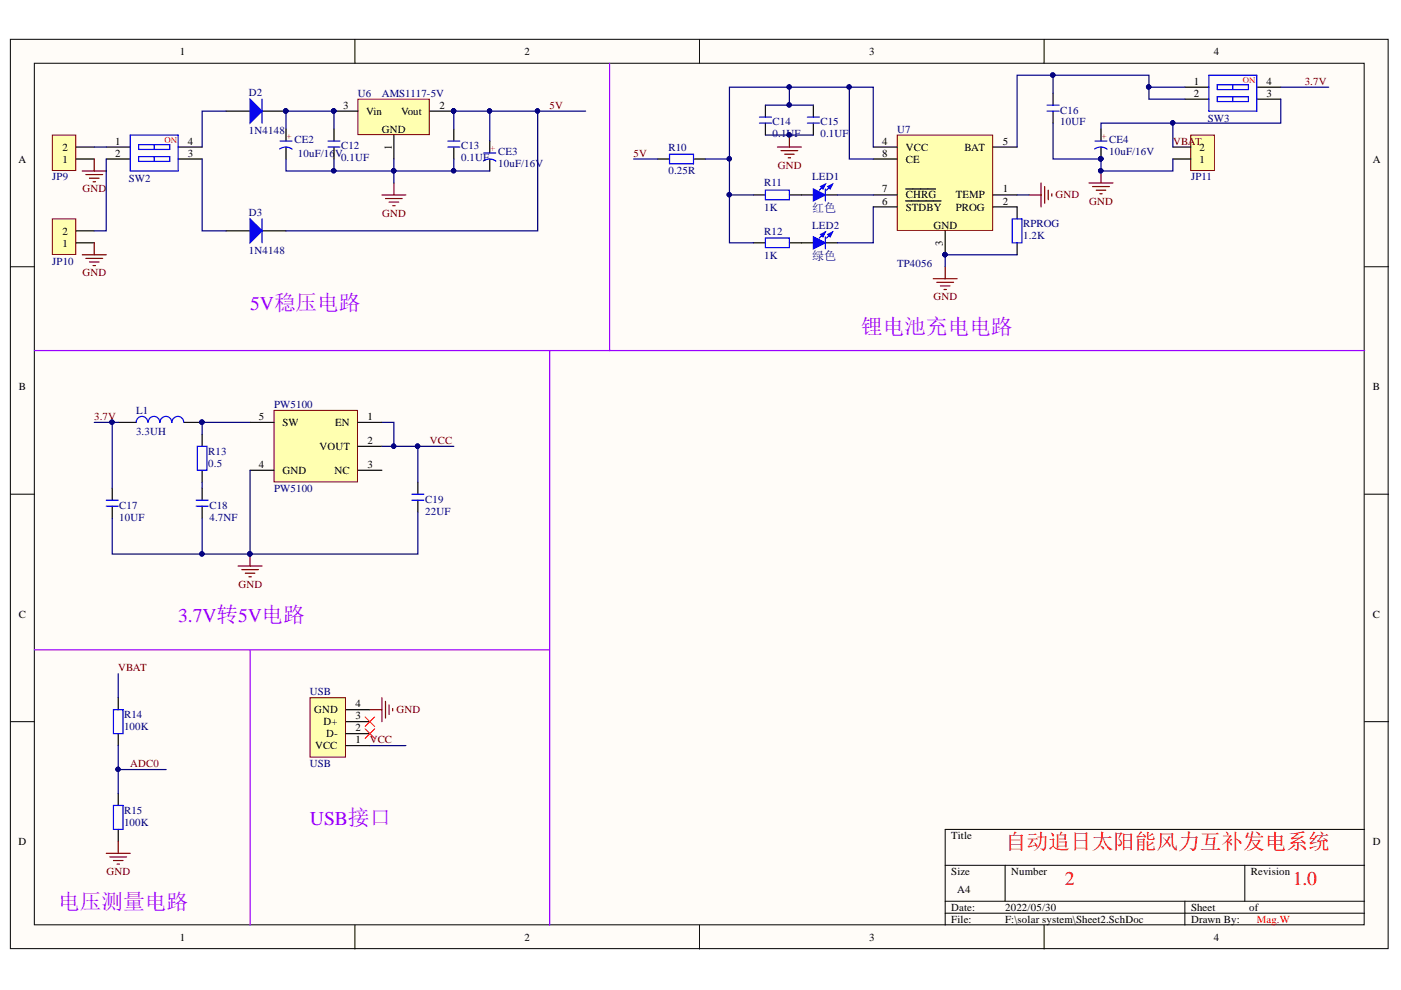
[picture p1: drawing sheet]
# Altium schematic sheet Sheet2.SchDoc
size A4

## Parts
C12  0.1UF  [C 0805_L]
C13  0.1UF  [C 0805_L]
C14  0.1UF  [C 0805_L]
C15  0.1UF  [C 0805_L]
C16  10UF  [C 0805_L]
C17  10UF  [C 0805_L]
C18  4.7NF  [C 0805_L]
C19  22UF  [C 0805_L]
CE2  10uF/16V  [CAP 1.5*4*8 - BK]
CE3  10uF/16V  [CAP 1.5*4*8 - BK]
CE4  10uF/16V  [CAP 1.5*4*8 - BK]
D2  Type: 1N4148  [DIODE-1206]  (hidden comment: Diode)
D3  Type: 1N4148  [DIODE-1206]  (hidden comment: Diode)
JP9  HDR-1X2  [KF350-2P]  (value not drawn)
JP10  HDR-1X2  [KF350-2P]  (value not drawn)
JP11  HDR-1X2  [XH2.54-WI-2P]  (value not drawn)
L1  3.3UH  [L 0805]
LED1  红色  [LED 0603R]
LED2  绿色  [LED 0603G]
PW5100  PW5100  [PCBComponent_1]
R10  0.25R  [R 0805_L]
R11  1K  [R 0805_L]
R12  1K  [R 0805_L]
R13  0.5  [R 0805_L]
R14  100K  [R 0805_L]
R15  100K  [R 0805_L]
RPROG  1.2K  [R 0805_L]
SW2  SW-2P  [CSW DIP-2P]  (value not drawn)
SW3  SW-2P  [CSW DIP-2P]  (value not drawn)
U6  AMS1117-5V  [SOT223_L]
U7  TP4056  [SO8]
USB  USB  [USB-A/S_A]

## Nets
GND: C12.2 C13.2 C14.1 C15.1 C16.1 C17.1 C18.1 C19.1 CE2.2(K) CE3.2(K) CE4.2(K) JP9.1 JP10.1 JP11.1 PW5100.4(GND) R15.1 RPROG.1 U6.1(GND) U7.1(TEMP) U7.3(GND) USB.4(GND)
3.7V: C17.2 L1.1 SW3.4
5V: C13.1 CE3.1(A) D3.2(K) R10.1 U6.2(Vout)
ADC0: R14.1 R15.2
VBAT: CE4.1(A) JP11.2 R14.2 SW3.3
VCC: C19.2 PW5100.1(EN) PW5100.2(VOUT) USB.1(VCC)
NetC12_1: C12.1 CE2.1(A) D2.2(K) U6.3(Vin)
NetC14_2: C14.2 C15.2 R10.2 R11.1 R12.1 U7.4(VCC) U7.8(CE)
NetC16_2: C16.2 SW3.1 SW3.2 U7.5(BAT)
NetC18_2: C18.2 R13.2
NetD2_1: D2.1(A) SW2.4
NetD3_1: D3.1(A) SW2.3
NetJP9_2: JP9.2 SW2.1
NetJP10_2: JP10.2 SW2.2
NetL1_2: L1.2 PW5100.5(SW) R13.1
NetLED1_1: LED1.1(A) R11.2
NetLED1_2: LED1.2(K) U7.7(~{CHRG})
NetLED2_1: LED2.1(A) R12.2
NetLED2_2: LED2.2(K) U7.6(~{STDBY})
NetRPROG_2: RPROG.2 U7.2(PROG)

Not connected (* = marked no-connect by the designer): PW5100 3(NC); USB 2(D-)* 3(D+)*

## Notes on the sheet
- 5V稳压电路
- 锂电池充电电路
- 3.7V转5V电路
- USB接口
- 自动追日太阳能风力互补发电系统
- 电压测量电路
- 2
- 1.0
- Mag.W
